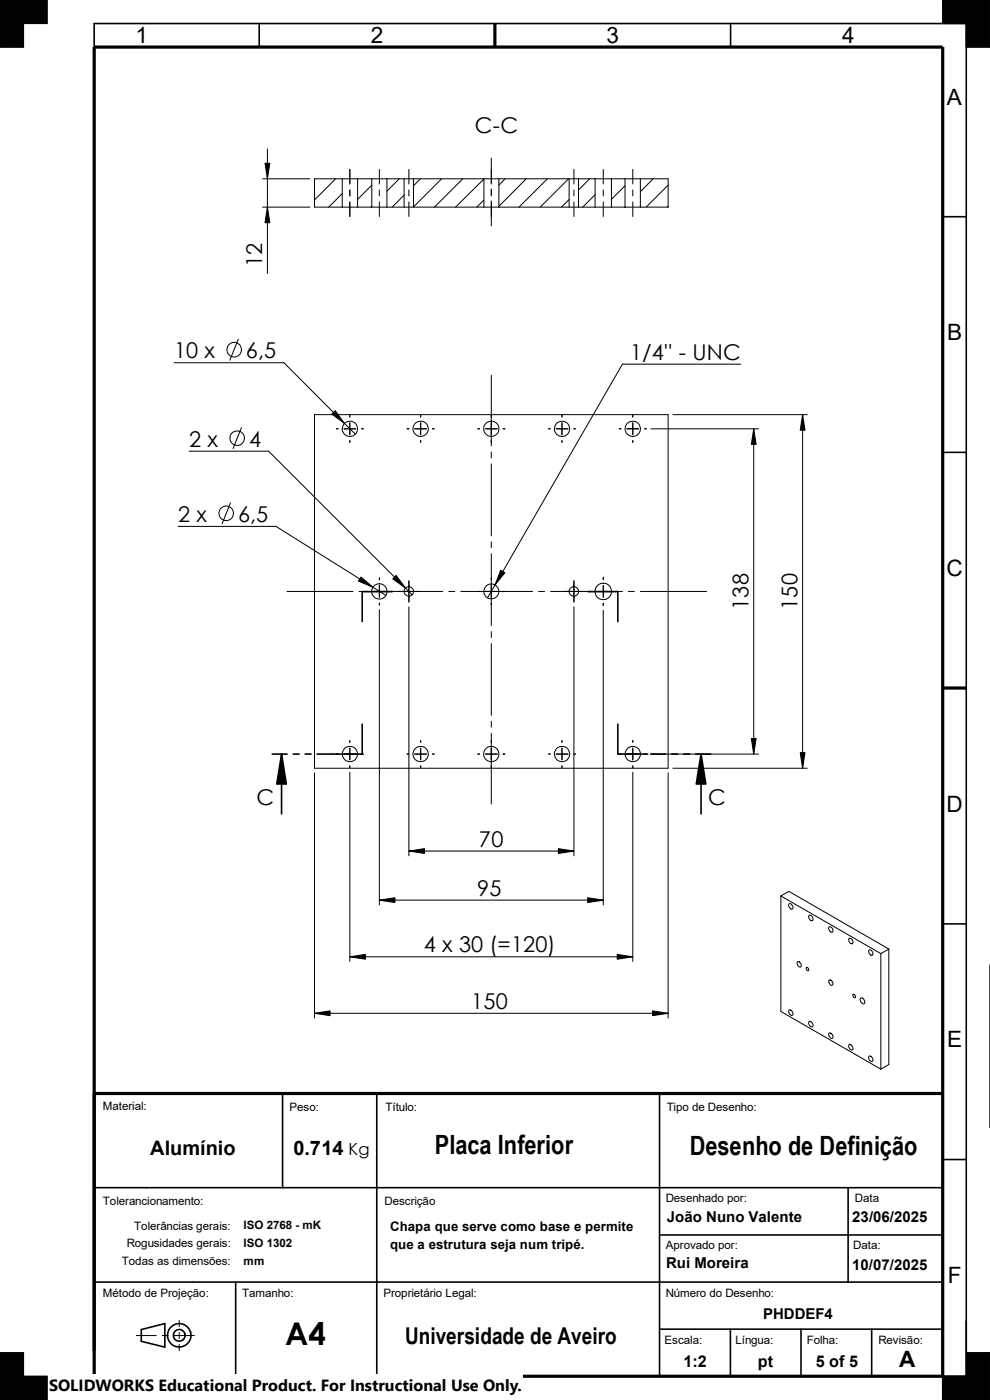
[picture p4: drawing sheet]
<svg xmlns="http://www.w3.org/2000/svg" width="210mm" height="297mm" viewBox="0 0 210 297" stroke-linecap="round" stroke-linejoin="round" font-family="sans-serif">
<g fill="none" stroke="#000" stroke-width=".21">
<path d="M0 0h10v5h-5v5h-5zM200 0h10v10h-5v-5h-5zM55.7 37.9h10M56.7 31.6v26.4M71.2 37.9l-4.5 4.5M72.6 37.9h-5.9v6h5.9M72.6 37.9v6M72.6 37.9h3.3M74.2 35.9v3.1M75.9 37.9h3M75.9 37.9v6M78.9 39.3l-3 3"/>
<path d="M78.9 37.9v6M78.9 37.9h3.2M80.5 35.9v3.1M82.1 37.9h3.6M82.1 37.9v6M84.7 37.9l-2.6 2.7M85.7 37.9h2M85.7 37.9v6M86.7 35.9v3.1M87.7 37.9h15M87.7 37.9v6M89.2 37.9l-1.5 1.5"/>
<path d="M93.7 37.9l-6 6M98.2 37.9l-6 6M102.7 38l-6.1 5.9M102.7 37.9v6M102.7 37.9h3.1M104.2 33.5v5.5M105.8 37.9v6M105.8 37.9h14.9M107.1 37.9l-1.3 1.4M111.6 37.9l-5.8 5.9M116.1 37.9l-6 6M120.6 37.9l-6 6"/>
<path d="M120.7 37.9h2M120.7 37.9v6M121.8 35.9v3.1M122.7 37.9h3.5M122.7 37.9v6M125.1 37.9l-2.4 2.4M126.2 37.9h3.5M126.2 37.9v6M128 35.9v3.1M129.7 37.9h2.9M129.7 37.9v6M132.6 39.4l-2.9 2.9"/>
<path d="M132.6 37.9v6M132.6 37.9h3.2M134.2 35.9v3.1M135.8 37.9h5.9v6h-5.9M135.8 37.9v6M138.6 37.9l-2.8 2.8M141.7 39.3l-4.6 4.6M55.7 43.9h10M72.6 41.1l-2.9 2.8M72.6 43.9h3.3M74.2 40.3v1.3M74.2 42.8v3.1"/>
<path d="M75.9 43.9h3M78.9 43.8l-.2 .1M78.9 43.9h3.2M80.5 40.3v1.3M80.5 42.8v3.1M82.1 43.9h3.6M85.7 43.9h2M85.7 41.4l-2.5 2.5M86.7 40.3v1.3M86.7 42.8v3.1M87.7 43.9h15M102.7 42.5l-1.6 1.4"/>
<path d="M102.7 43.9h3.1M104.2 40.1v1.5M104.2 42.6v5.3M105.8 43.9h14.9M120.7 43.9h2M120.7 42.3l-1.6 1.6M121.8 40.3v1.3M121.8 42.8v3.1M122.7 43.9h3.5M126.2 43.9h3.5M126.2 41.3l-2.6 2.6M128 40.3v1.3"/>
<path d="M128 42.8v3.1M129.7 43.9h2.9M132.6 43.9h3.2M134.2 40.3v1.3M134.2 42.8v3.1M141.7 43.8l-.1 .1M36.9 77h23.3l15.2 15.1M50.5 72l-1.7 4.4M104.2 79.6v15M157.1 77.3h-25.1l-28.6 49.5M40.1 95.7h16.9l30.4 30.5M51.2 90.7l-1.8 4.5"/>
<path d="M66.7 88h75v75h-75zM71.4 91h.3M73 91h2.5M74.2 88.1v.4M74.2 89.7v2.5M74.2 93.5v.4M76.7 91h.4M86.4 91h.3M88 91h2.5M89.2 88.1v.4M89.2 89.7v2.5M89.2 93.5v.4"/>
<path d="M91.7 91h.4M101.3 91h.4M103 91h2.5M104.2 95.9v1.3M104.2 98.4v15.3M106.7 91h.4M116.4 91h.3M118 91h2.5M119.2 88.1v.4M119.2 89.7v2.5M119.2 93.5v.4M121.8 91h.3"/>
<path d="M131.4 91h.3M133 91h2.5M134.2 88.1v.4M134.2 89.7v2.5M134.2 93.5v.4M136.7 91h.4M138.1 91h22.8M142.7 88h28.5M159.9 91v69M170.3 88v75M37.8 111.7h20.7l23.4 14.6M48.9 106.7l-1.8 4.4"/>
<path d="M104.2 114.9v1.3M104.2 117.5v15.2M60.9 125.5h14M76.2 125.5h1.2M77.6 125.5h.4M78.7 125.5h15.2M80.5 122.6v.4M80.5 124.2v2.5M80.5 128v.4M80.5 129.3v62.7M86.7 123.2v4.5M86.7 128.7v52.9"/>
<path d="M95.2 125.5h1.3M97.7 125.5h15.3M104.2 134v1.3M104.2 136.5v15.3M114.3 125.5h1.2M116.8 125.5h15.2M121.8 123.2v4.5M121.8 128.7v52.9M128 122.5v.5M128 124.2v2.5M128 128v.5M128 129.5v62.5"/>
<path d="M133.3 125.5h1.3M135.8 125.5h14.1M71.4 160h.3M73 160h2.5M74.2 157.1v.4M74.2 158.7v2.5M76.7 160h.4M86.4 160h.3M88 160h2.5M89.2 157.1v.4M89.2 158.7v2.5M91.7 160h.4"/>
<path d="M101.3 160h.4M103 160h2.5M104.2 153v1.3M104.2 155.6v15M106.7 160h.4M116.4 160h.3M118 160h2.5M119.2 157.1v.4M119.2 158.7v2.5M121.8 160h.3M131.4 160h.3M133 160h2.5"/>
<path d="M134.2 157.1v.4M134.2 158.7v2.5M136.7 160h.4M138.1 160h22.8M66.7 164v52M74.2 162.5v.4M74.2 163.8v40.2M89.2 162.5v.4M119.2 162.5v.4M134.2 162.5v.4M134.2 163.8v40.2M141.7 164v52"/>
<path d="M142.7 163h28.5M80.5 191h47.5M86.7 180.6h35.1M165.7 190.1l1.6-1 21.3 12.2M165.7 190.1l21.2 12.2M165.7 190.1v24.5l21.2 12.2M167.4 191.8a.68 .68 0 0 1 .7 .3 .68 .68 0 0 1-.1 .8l-.3-.2a.75 .75 0 0 1-.3-.9zM171.6 194.2a.68 .68 0 0 1 .7 .3 .68 .68 0 0 1 0 .8h-.3l-.4-.6zM175.8 196.7a.63 .63 0 0 1 .8 .3 .63 .63 0 0 1-.2 .8l-.5-.5zM180 199.2a.63 .63 0 0 1 .8 .2 .63 .63 0 0 1-.1 .8l-.6-.4zM66.7 215h75M74.2 203h60"/>
<path d="M167.3 214.3a.66 .66 0 0 1 .8 .3 .66 .66 0 0 1-.1 .8 .89 .89 0 0 1-.7-1.1zM169.2 204a.68 .68 0 0 1 .7 .4 .68 .68 0 0 1-.1 .8l-.6-.4zM171.1 205.3a.39 .39 0 0 1 .4 .2 .39 .39 0 0 1-.1 .5l-.3-.3zM171.6 216.8a.65 .65 0 0 1 .7 .3 .65 .65 0 0 1 0 .7h-.1a.94 .94 0 0 1-.6-1zM175.9 208a.67 .67 0 0 1 .8 .8 .39 .39 0 0 1-.4 .2 .39 .39 0 0 1-.4-.3zM175.9 219.2a.69 .69 0 0 1 .7 .3 .69 .69 0 0 1-.1 .8l-.4-.2a.75 .75 0 0 1-.2-.9zM181 211a.39 .39 0 0 1 .4 .2 .39 .39 0 0 1-.1 .5l-.3-.3zM182.6 211.8a.71 .71 0 0 1 .7 .3 .71 .71 0 0 1-.1 .9l-.5-.4a.67 .67 0 0 1-.1-.8zM184.4 201.5a.69 .69 0 0 1 .6 .4 .69 .69 0 0 1 0 .7 .77 .77 0 0 1-.6-1.1zM186.9 202.3v24.5M188.6 201.3l-1.7 1M188.6 201.3v24.5l-1.7 1"/>
<path d="M210 204.7v34.5M180.1 221.6a.75 .75 0 0 1 .7 1.2 .8 .8 0 0 1-.7-1.2zM184.4 224.1a.73 .73 0 0 1 .6 1.1 .76 .76 0 0 1-.6-1.1zM0 287h5v5h5v5h-10zM28.9 283.3h4.2M34.4 283.3h1.3M37 283.3h4.2M38 280.1v1.3M38 282.7v1.3M38 285.2v1.4M205 287h5v10h-10v-5h5z"/>
<circle cx="49.7" cy="74.2" r="1.55"/>
<circle cx="50.3" cy="93" r="1.56"/>
<circle cx="74.2" cy="91" r="1.62"/>
<circle cx="89.2" cy="91" r="1.62"/>
<circle cx="104.2" cy="91" r="1.63"/>
<circle cx="119.2" cy="91" r="1.62"/>
<circle cx="134.2" cy="91" r="1.62"/>
<circle cx="48" cy="108.9" r="1.55"/>
<circle cx="80.5" cy="125.5" r="1.62"/>
<circle cx="86.7" cy="125.5" r="1.01"/>
<circle cx="104.2" cy="125.5" r="1.6"/>
<circle cx="121.7" cy="125.5" r="1.01"/>
<circle cx="128" cy="125.5" r="1.75"/>
<circle cx="74.2" cy="160" r="1.61"/>
<circle cx="89.2" cy="160" r="1.62"/>
<circle cx="104.2" cy="160" r="1.62"/>
<circle cx="119.2" cy="160" r="1.61"/>
<circle cx="134.2" cy="160" r="1.62"/>
</g>
<g fill="#000" stroke="#000" stroke-width=".21">
<path d="M56.2 34.6h1l-.5 3.3zM56.7 43.9l.5 3.3h-1zM70.4 87.8l.7-.7 2 2.7zM159.9 91l.5 3.3h-1zM170.3 88l.5 3.3h-1zM76.6 122.4l2.5 2.2-3.1-1.3zM83.3 122.8l.7-.7 2 2.7zM106.2 121l.9 .5-2.1 2.6zM159.4 156.7h1l-.5 3.3zM169.8 159.7h1l-.5 3.3zM80.5 191l3.3-.5v1zM86.7 180.6l3.3-.6v1.1z"/>
<path d="M118.4 180l3.4 .6-3.4 .5zM124.7 190.5l3.3 .5-3.3 .5zM66.7 215l3.3-.5v1zM74.2 203l3.3-.5v1zM130.9 202.5l3.3 .5-3.3 .5zM138.4 214.5l3.3 .5-3.3 .5z"/>
<path d="M0 0h10v5h-5v5h-5z" fill-rule="evenodd"/>
<path d="M200 0h10v10h-5v-5h-5z" fill-rule="evenodd"/>
<path d="M0 287h5v5h5v5h-10z" fill-rule="evenodd"/>
<path d="M205 287h5v10h-10v-5h5z" fill-rule="evenodd"/>
</g>
<g fill="none" stroke="#000" stroke-width=".34">
<path d="M20 10v-5h185v288.5M55 5v5M155 5v5M200 46h5M200 96h5M83.2 125.5h-6.4v6.4M124.7 125.5h6.4v6.4M57.7 160h3.2M59.7 160v12.7M62.2 160h1.3M64.7 160h1.3M76.8 153.6v6.4h-9.5"/>
<path d="M131.1 153.6v6.4h6.3M138 160h3.2M142.5 160h1.3M145 160h1.3M147.6 160h3.1M148.7 160v12.7M200 196h5M59.9 232v20M79.9 232v60M139.9 232v60M20 252h180M179.9 252v20"/>
<path d="M200 246h5M20 272h180M50 272v20M139.9 262h60.1M200 279.9v17.1M30 282.1l5-1.3v5l-5-1.2zM139.9 282h60.1M154.9 282v10M169.9 282v10M184.9 282v10M195.9 292h12.9"/>
<circle cx="38" cy="283.3" r="1.25"/>
<circle cx="38" cy="283.3" r="2.49"/>
</g>
<path d="M20 10h180v282h-180zM105 5v5M200 146h5M20 232h180" fill="none" stroke="#000" stroke-width=".68" stroke-linecap="butt"/>
<path d="M59.7 160l1 6.3h-2zM148.7 160l1 6.3h-2z" fill="#000" stroke="#000" stroke-width=".34"/>
<path d="M10.4 291.5h100.4v5.5h-100.4z" fill="#fff"/>
<text font-size="6.6" x="60.5" y="285.3">A4</text>
<g font-size="5.6">
<text x="92.2" y="244.9">Placa Inferior</text>
<text x="146.3" y="245.1">Desenho de Definição</text>
</g>
<text font-size="4.9" x="85.9" y="285">Universidade de Aveiro</text>
<g font-size="4.8">
<text x="28.7" y="9.2">1</text>
<text x="78.7" y="9.2">2</text>
<text x="128.7" y="9.2">3</text>
<text x="178.7" y="9.2">4</text>
<text x="200.9" y="22.2">A</text>
<text x="200.9" y="72.2">B</text>
<text x="200.8" y="122.2">C</text>
<text x="200.8" y="172.2">D</text>
<text x="200.9" y="222.2">E</text>
<text x="201" y="272.2">F</text>
<text x="190.8" y="290.1">A</text>
</g>
<g font-size="4.6">
<text x="100.8" y="28.2">C-C</text>
<text x="55.6" y="56.7" transform="rotate(-90 55.6 56.7)">12</text>
<text x="36.9" y="76">10 x</text>
<text x="52.2" y="76">6,5</text>
<text x="133.6" y="76.3">1/4'' - UNC</text>
<text x="40.1" y="94.7">2 x</text>
<text x="52.8" y="94.7">4</text>
<text x="37.8" y="110.7">2 x</text>
<text x="50.5" y="110.7">6,5</text>
<text x="158.8" y="129.4" transform="rotate(-90 158.8 129.4)">138</text>
<text x="169.2" y="129.4" transform="rotate(-90 169.2 129.4)">150</text>
<text x="54.4" y="170.7">C</text>
<text x="150.2" y="170.7">C</text>
<text x="101.6" y="179.6">70</text>
<text x="101.2" y="190">95</text>
<text x="89.9" y="202.1">4 x 30 (=120)</text>
<text x="100" y="214">150</text>
</g>
<g font-size="4.2">
<text x="31.9" y="244.9">Alumínio</text>
<text x="62.2" y="244.9">0.714</text>
</g>
<text font-size="3.5" x="74" y="245">Kg</text>
<g font-size="3.4">
<text x="145" y="290.1">1:2</text>
<text x="160.7" y="290.1">pt</text>
<text x="173.1" y="290.1">5 of 5</text>
<text x="10.4" y="295.2">SOLIDWORKS Educational Product. For Instructional Use Only.</text>
</g>
<g font-size="3.2">
<text x="141.5" y="259.2">João Nuno Valente</text>
<text x="180.8" y="259.2">23/06/2025</text>
<text x="141.3" y="269.1">Rui Moreira</text>
<text x="180.8" y="269.4">10/07/2025</text>
<text x="161.9" y="279.8">PHDDEF4</text>
</g>
<g font-size="2.8">
<text x="82.8" y="261.1">Chapa que serve como base e permite</text>
<text x="82.8" y="264.9">que a estrutura seja num tripé.</text>
</g>
<g font-size="2.5">
<text x="21.8" y="235.5">Material:</text>
<text x="61.4" y="235.8">Peso:</text>
<text x="81.8" y="235.8">Título:</text>
<text x="141.4" y="235.8">Tipo de Desenho:</text>
<text x="21.8" y="255.7">Tolerancionamento:</text>
<text x="81.6" y="255.7">Descrição</text>
<text x="141.2" y="255.1">Desenhado por:</text>
<text x="181.4" y="255.1">Data</text>
<text x="28.5" y="260.9">Tolerâncias gerais:</text>
<text x="51.7" y="260.8">ISO 2768 - mK</text>
<text x="25.9" y="268.4">Todas as dimensões:</text>
<text x="26.9" y="264.6">Rogusidades gerais:</text>
<text x="51.7" y="264.6">ISO 1302</text>
<text x="51.7" y="268.4">mm</text>
<text x="141.2" y="265">Aprovado por:</text>
<text x="181" y="265">Data:</text>
<text x="21.8" y="275.3">Método de Projeção:</text>
<text x="51.4" y="275.3">Tamanho:</text>
<text x="81.4" y="275.3">Proprietário Legal:</text>
<text x="141.2" y="275.1">Número do Desenho:</text>
<text x="141" y="285">Escala:</text>
<text x="156" y="285">Língua:</text>
<text x="171.2" y="285">Folha:</text>
<text x="186.3" y="285">Revisão:</text>
</g>
</svg>
